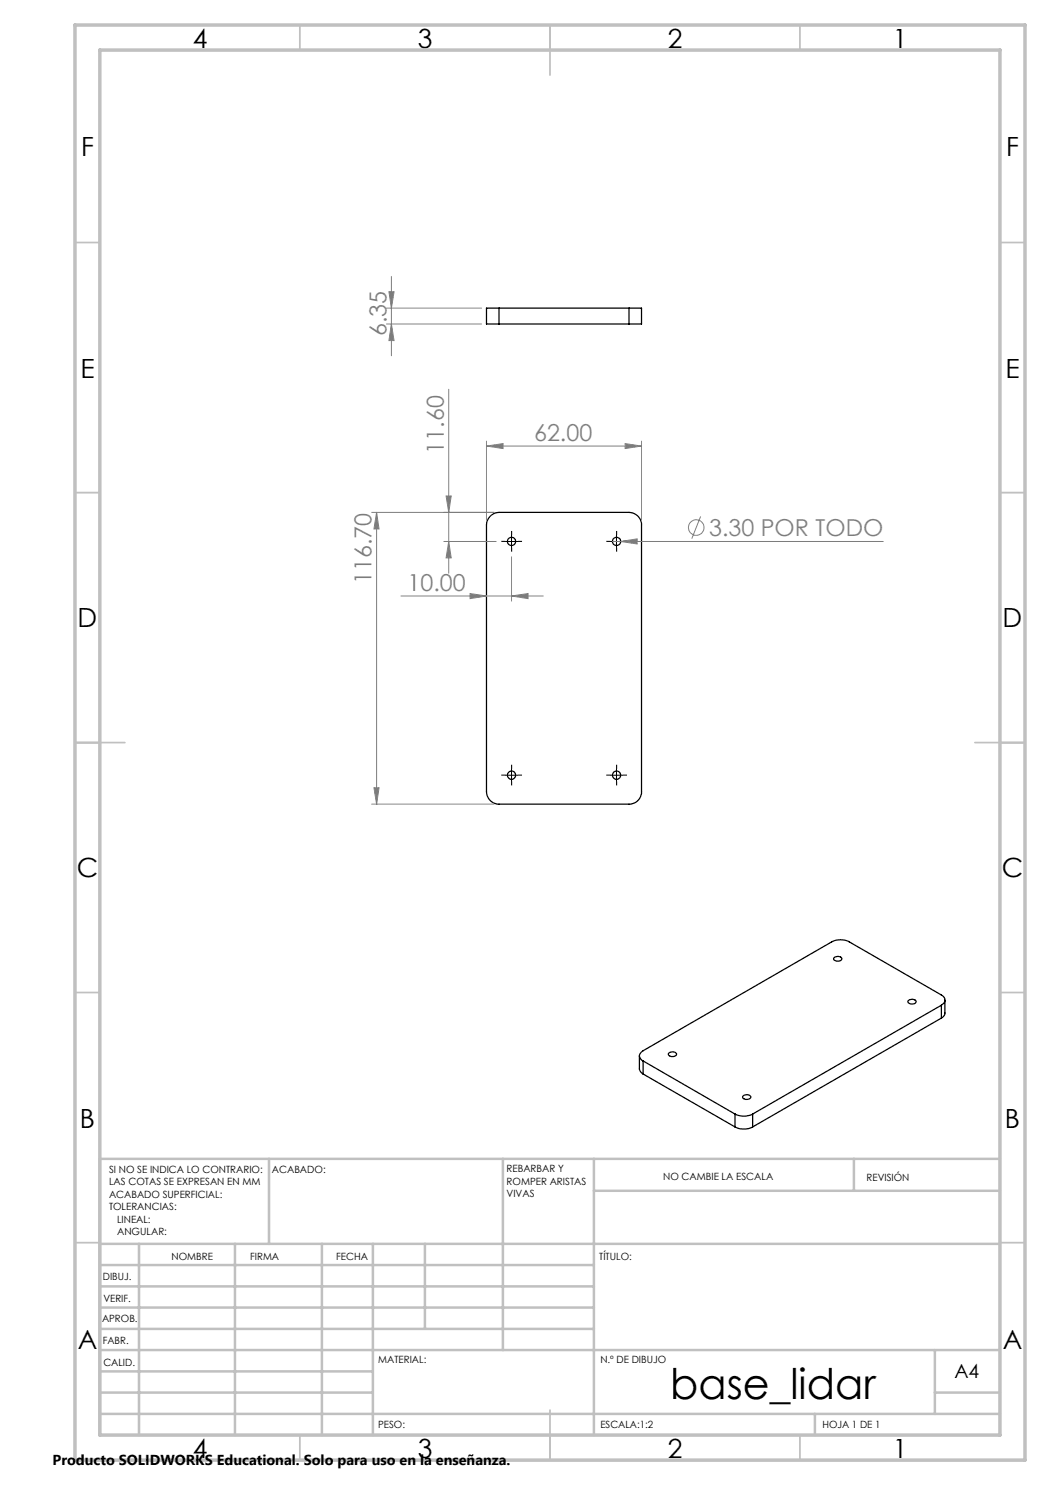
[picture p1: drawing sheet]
<svg xmlns="http://www.w3.org/2000/svg" width="210mm" height="297mm" viewBox="0 0 210 297" stroke-linecap="round" stroke-linejoin="round" font-family="sans-serif">
<g fill="none" stroke="#000" stroke-width=".25">
<path d="M99.8 61.6h-2.5v3.2h2.5M99.8 61.6v3.2M99.8 64.8h26M99.8 61.6h26M125.8 61.6h2.5v3.2h-2.5M125.8 61.6v3.2M97.9 103.4l.9-.7 1-.2h26a2.52 2.52 0 0 1 2.5 2.5v53.3a2.46 2.46 0 0 1-2.5 2.5h-26a2.51 2.51 0 0 1-2.5-2.5v-53.3l.1-.7zM166.8 191.6a.94 .94 0 0 1 1.5 .2 1.01 1.01 0 0 1-1.6 0zM127.9 211.2v2.7l.3 .6 .4 .3M128.6 212.2l18.4 10.6M128.6 212.2v2.6M128.6 214.8l18.4 10.6"/>
<path d="M133.7 210.6a.94 .94 0 0 1 1.6 .3 1.01 1.01 0 0 1-1.6 0zM148.6 219.2a.94 .94 0 0 1 1.5 .3 1.01 1.01 0 0 1-1.6 0zM181.6 200.1a.94 .94 0 0 1 1.6 .3 1.01 1.01 0 0 1-1.6 0zM188.3 201a1.09 1.09 0 0 0 .7-1 1.09 1.09 0 0 0-.7-1l-18.4-10.6a3.9 3.9 0 0 0-3.6 0l-37.7 21.7a1.07 1.07 0 0 0-.7 1.1 1.07 1.07 0 0 0 .7 1M188.3 201l-37.8 21.8M188.3 201v2.6M188.3 203.6l-37.8 21.8M189 200l-.1 2.9-.6 .7M147 222.8a3.9 3.9 0 0 0 3.5 0M147 225.4a3.9 3.9 0 0 0 3.5 0M147 222.8v2.6M150.5 222.8v2.6"/>
<circle cx="102.3" cy="108.3" r=".83"/>
<circle cx="123.3" cy="108.3" r=".83"/>
<circle cx="102.3" cy="155" r=".82"/>
<circle cx="123.3" cy="155" r=".82"/>
</g>
<g fill="none" stroke="#808080" stroke-width=".2">
<path d="M77.8 58.3h1l-.5 3.3zM78.3 55.3v15.9M77.3 61.6h19M77.3 64.8h19M78.3 64.8l.5 3.3h-1zM89.7 77.9v36.7M89.2 99.2h1l-.5 3.3zM97.3 89.2l3.3-.5v1zM97.3 88.2v15.8M97.3 89.2h31M125 88.7l3.3 .5-3.3 .5zM128.3 88.2v15.8"/>
<path d="M74.3 102.5h24.5M75.3 102.5l.5 3.3h-1zM75.3 102.5v58.3M80.2 119.2h28.5M88.8 108.3h10.4M89.7 108.3l.5 3.3h-1zM94 118.7l3.3 .5-3.3 .5zM102.3 119.2l3.3-.5v1zM102.3 111.4v8.8M122.5 108.3h54.2M124.1 108.3l3.3-.5v1zM140.1 103.3l-1.7 4.4"/>
<path d="M74.8 157.5h1l-.5 3.3zM74.3 160.8h24.5"/>
<circle cx="139.2" cy="105.5" r="1.55"/>
</g>
<g fill="none" stroke="#000" stroke-width=".2" stroke-dasharray="15.2 1.3 1.3 1.3" stroke-linecap="butt">
<path d="M101.1 108.3h-.8M102.3 107v-.8M102.3 109.5v.8M103.6 108.3h.8M122.1 108.3h-.8M123.3 107v-.8M123.3 109.5v.8M124.6 108.3h.8M101.1 155h-.8M102.3 153.8v-.9M102.3 156.3v.8M103.6 155h.8"/>
<path d="M122.1 155h-.8M123.3 153.8v-.9M123.3 156.3v.8M124.6 155h.8"/>
</g>
<path d="M101.1 108.3h2.5M102.3 107v2.5M122.1 108.3h2.5M123.3 107v2.5M101.1 155h2.5M102.3 153.8v2.5M122.1 155h2.5M123.3 153.8v2.5" fill="none" stroke="#000" stroke-width=".2"/>
<g fill="none" stroke="#c0c0c0" stroke-width=".35">
<path d="M60 5v5M110 5v10M160 5v5M15 48.5h5M200 48.5h5M15 98.5h5M200 98.5h5M15 148.5h10M195 148.5h10M15 198.5h5M200 198.5h5M15 248.5h5"/>
<path d="M200 248.5h5M60 287v5M110 282v10M160 287v5"/>
</g>
<g fill="none" stroke="#c0c0c0" stroke-width=".5">
<path d="M53.8 231.8v17M100.6 231.8v38.2M118.8 231.8v55.2M118.8 238.2h81.2M170.8 231.8v6.4M200 231.8h-180v55.2M20 248.8h180M20 257.3h98.8M20 253h98.8M27.8 248.8v38.2M47 248.8v38.2M64.4 248.8v38.2"/>
<path d="M74.6 248.8v38.2M85 248.8v17M20 265.8h98.8M20 261.5h98.8M20 278.5h54.6M20 274.3h54.6M20 270h180M187 278.5h13M187 270v12.8M20 282.8h180M163 282.8v4.2"/>
</g>
<path d="M15 5h190v287h-190zM20 10h180v277h-180z" fill="none" stroke="#c0c0c0" stroke-width=".7"/>
<g fill="#808080">
<path d="M97.3 89.2l3.3-.5v1zM125 88.7l3.3 .5-3.3 .5zM94 118.7l3.3 .5-3.3 .5zM102.3 119.2l3.3-.5v1zM124.1 108.3l3.3 .5v-1z"/>
<path d="M74.8 157.5h1l-.5 3.3zM75.3 102.5l.5 3.3h-1zM89.7 108.3l.5 3.3h-1zM89.2 99.2h1l-.5 3.3z"/>
<path d="M77.8 58.3h1l-.5 3.3zM78.3 64.8l.5 3.3h-1z"/>
</g>
<text font-size="8.5" x="134.1" y="279.7">base_lidar</text>
<g font-size="5.3">
<text x="38.5" y="9.5">4</text>
<text x="83.5" y="9.5">3</text>
<text x="133.5" y="9.5">2</text>
<text x="178.5" y="9.5">1</text>
<text x="16.2" y="31.3">F</text>
<text x="201.2" y="31.3">F</text>
<text x="16.1" y="75.5">E</text>
<text x="201.1" y="75.5">E</text>
<text x="15.5" y="125.5">D</text>
<text x="200.5" y="125.5">D</text>
<text x="15.4" y="175.5">C</text>
<text x="200.4" y="175.5">C</text>
<text x="16" y="225.5">B</text>
<text x="201" y="225.5">B</text>
<text x="15.5" y="269.8">A</text>
<text x="200.5" y="269.8">A</text>
<text x="38.5" y="291.5">4</text>
<text x="83.5" y="291.5">3</text>
<text x="133.5" y="291.5">2</text>
<text x="178.5" y="291.5">1</text>
</g>
<g font-size="4.7" fill="#808080">
<text x="77.3" y="67.2" transform="rotate(-90 77.3 67.2)">6.35</text>
<text x="106.8" y="88.2">62.00</text>
<text x="88.7" y="90.8" transform="rotate(-90 88.7 90.8)">11.60</text>
<text x="141.8" y="107.2">3.30 POR TODO</text>
<text x="74.3" y="116.8" transform="rotate(-90 74.3 116.8)">116.70</text>
<text x="81.5" y="118.2">10.00</text>
</g>
<text font-size="3.9" x="190.9" y="275.5">A4</text>
<text font-size="2.9" x="10.5" y="292.9">Producto SOLIDWORKS Educational. Solo para uso en la enseñanza.</text>
<g font-size="2">
<text x="21.8" y="234.6">SI NO SE INDICA LO CONTRARIO:</text>
<text x="21.8" y="237.1">LAS COTAS SE EXPRESAN EN MM</text>
<text x="21.8" y="239.6">ACABADO SUPERFICIAL:</text>
<text x="54.4" y="234.6">ACABADO:</text>
<text x="101.3" y="234.5">REBARBAR Y</text>
<text x="101.3" y="237">ROMPER ARISTAS</text>
<text x="101.3" y="239.5">VIVAS</text>
<text x="132.6" y="236">NO CAMBIE LA ESCALA</text>
<text x="173.3" y="236.2">REVISIÓN</text>
<text x="21.8" y="242.1">TOLERANCIAS:</text>
<text x="23.4" y="244.6">LINEAL:</text>
<text x="23.4" y="247.1">ANGULAR:</text>
<text x="34.3" y="252">NOMBRE</text>
<text x="50" y="251.9">FIRMA</text>
<text x="67.2" y="251.9">FECHA</text>
<text x="119.9" y="251.9">TÍTULO:</text>
<text x="20.6" y="256.1">DIBUJ.</text>
<text x="20.7" y="260.3">VERIF.</text>
<text x="20.4" y="264.4">APROB.</text>
<text x="20.5" y="268.8">FABR.</text>
<text x="20.7" y="273.1">CALID.</text>
<text x="75.6" y="272.5">MATERIAL:</text>
<text x="120.1" y="272.5">N.º DE DIBUJO</text>
<text x="75.6" y="285.5">PESO:</text>
<text x="120.1" y="285.6">ESCALA:1:2</text>
<text x="164.5" y="285.6">HOJA 1 DE 1</text>
</g>
</svg>
